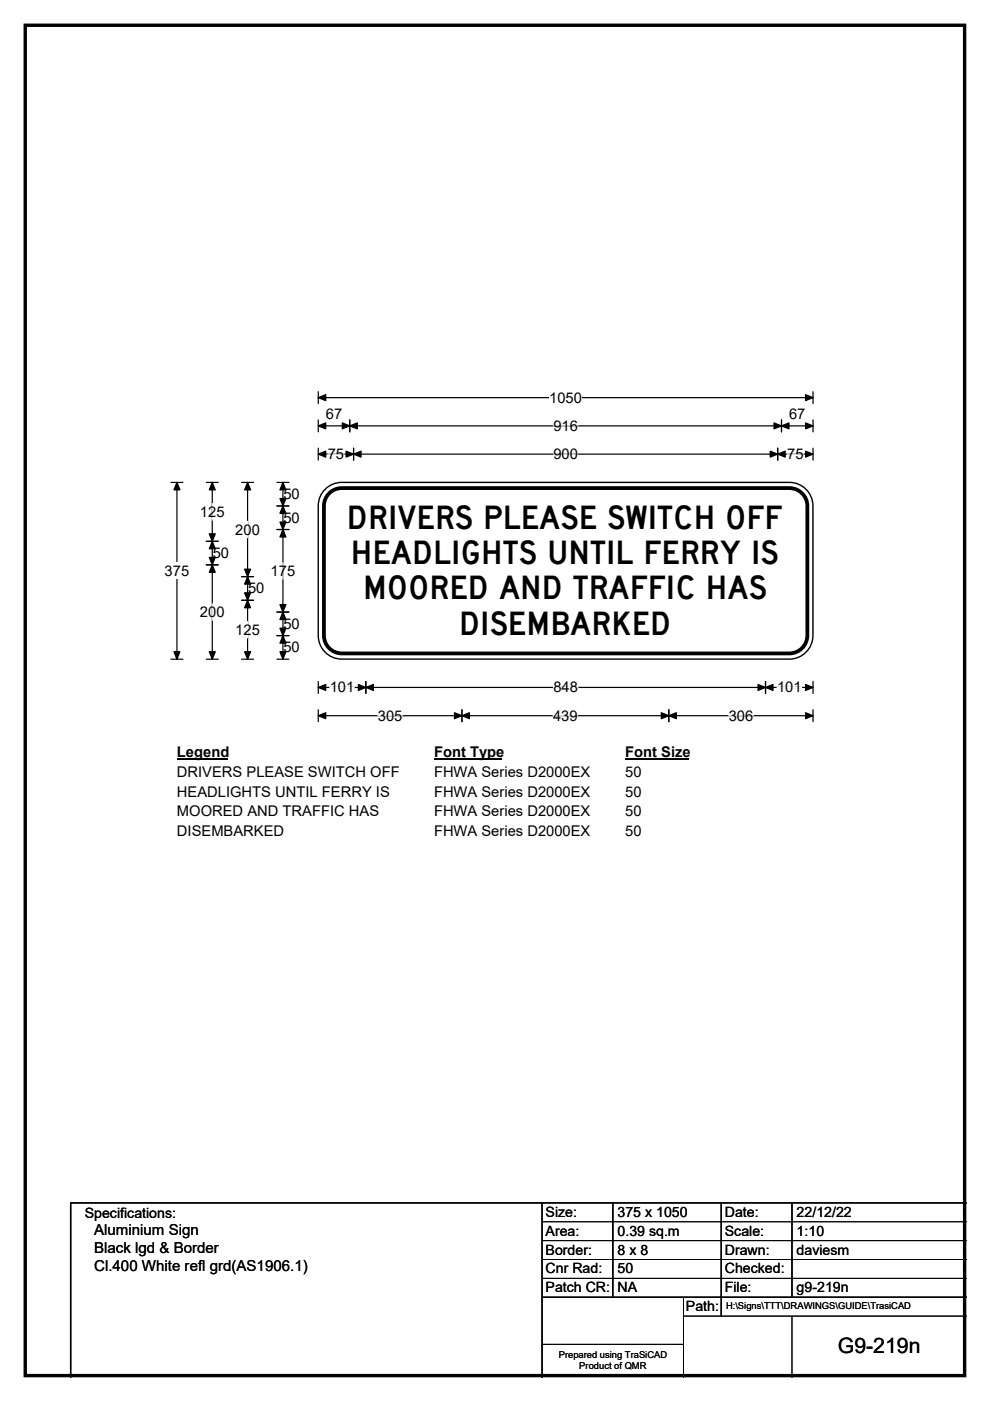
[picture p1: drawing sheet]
<svg xmlns="http://www.w3.org/2000/svg" width="210mm" height="297mm" viewBox="0 0 210 297" stroke-linecap="round" stroke-linejoin="round" font-family="sans-serif">
<path d="M5.4 5.4h199.2v286.3h-199.2z" fill="none" stroke="#000" stroke-width=".72"/>
<path d="M67.5 84.3h104.9M67.5 83v2.6M172.4 83v2.6" fill="none" stroke="#000" stroke-width=".25"/>
<path d="M67.5 84.3l1.6-.6v1.2zM170.9 83.7l1.5 .6-1.5 .6z" fill="#000" stroke="#000" stroke-width=".25"/>
<path d="M116.5 82.6h6.9v3.5h-6.9z" fill="#fff"/>
<g fill="none" stroke="#000" stroke-width=".25">
<path d="M67.5 90.3h104.9M67.5 89v2.6M67.5 95v2.6M67.5 96.3h104.9M74.2 89v2.6M75 95v2.6M165 95v2.6M165.8 89v2.6M172.4 89v2.6M172.4 95v2.6M36.3 102.3h2.5M37.5 102.3v37.5"/>
<path d="M36.3 139.8h2.5M67.5 144.5v2.5M67.5 150.5v2.5M67.5 145.8h104.9M67.5 151.7h104.9M77.6 144.5v2.5M98 150.5v2.5M141.9 150.5v2.5M162.4 144.5v2.5M172.4 144.5v2.5M172.4 150.5v2.5"/>
</g>
<g fill="#000" stroke="#000" stroke-width=".25">
<path d="M67.5 90.3l1.6-.6v1.2zM67.5 96.3l1.6-.6v1.2zM74.2 90.3l1.6-.6v1.2zM72.6 89.7l1.6 .6-1.6 .6zM75 96.3l1.6-.6v1.2zM73.4 95.7l1.6 .6-1.6 .6zM163.4 95.7l1.6 .6-1.6 .6zM165 96.3l1.5-.6v1.2zM164.2 89.7l1.6 .6-1.6 .6zM165.8 90.3l1.5-.6v1.2zM170.9 89.7l1.5 .6-1.5 .6zM170.9 95.7l1.5 .6-1.5 .6z"/>
<path d="M37.5 102.3l.7 1.6h-1.3zM36.9 138.2h1.3l-.7 1.6zM67.5 145.8l1.6-.7v1.3zM67.5 151.7l1.6-.6v1.3zM77.6 145.8l1.6-.7v1.3zM76 145.1l1.6 .7-1.6 .6zM98 151.7l1.6-.6v1.3zM96.4 151.1l1.6 .6-1.6 .7zM140.3 151.1l1.6 .6-1.6 .7zM141.9 151.7l1.5-.6v1.3zM160.8 145.1l1.6 .7-1.6 .6zM162.4 145.8l1.6-.7v1.3z"/>
<path d="M170.9 145.1l1.5 .7-1.5 .6zM170.9 151.1l1.5 .6-1.5 .7z"/>
</g>
<path d="M69.5 96.3h3.5M117.4 90.3h5.2M117.4 96.3h5.2M167 96.3h3.4M69.9 145.8h5.2M80.1 151.7h5.2M117.3 151.7h5.2M117.4 145.8h5.2M154.6 151.7h5.2M164.8 145.8h5.2" fill="none" stroke="#fff" stroke-width=".25"/>
<path d="M34.9 119.3h5.2v3.5h-5.2z" fill="#fff"/>
<g fill="none" stroke="#000" stroke-width=".25">
<path d="M43.8 114.8h2.5M43.8 119.8h2.5M43.8 102.3h2.5M45 102.3v37.5M51.2 102.3h2.6M52.5 102.3v37.5M58.7 102.3h2.6M58.7 107.3h2.6M58.7 112.3h2.6M60 102.3v37.5M43.8 139.8h2.5M51.2 139.8h2.6"/>
<path d="M51.2 122.3h2.6M51.2 127.3h2.6M58.7 139.8h2.6M58.7 129.8h2.6M58.7 134.8h2.6"/>
</g>
<g fill="#000" stroke="#000" stroke-width=".25">
<path d="M45 114.8l.7 1.6h-1.3zM44.4 118.2h1.3l-.7 1.6zM45 102.3l.7 1.6h-1.3zM44.4 113.2h1.3l-.7 1.6zM45 119.8l.7 1.5h-1.3zM52.5 102.3l.6 1.6h-1.2zM60 107.3l.6 1.6h-1.2zM59.4 110.7h1.2l-.6 1.6zM60 102.3l.6 1.6h-1.2zM59.4 105.7h1.2l-.6 1.6zM60 112.3l.6 1.6h-1.2zM44.4 138.2h1.3l-.7 1.6z"/>
<path d="M52.5 122.3l.6 1.5h-1.2zM51.9 125.7h1.2l-.6 1.6zM51.9 120.7h1.2l-.6 1.6zM52.5 127.3l.6 1.6h-1.2zM51.9 138.2h1.2l-.6 1.6zM59.4 128.2h1.2l-.6 1.6zM60 129.8l.6 1.6h-1.2zM59.4 133.2h1.2l-.6 1.6zM60 134.8l.6 1.6h-1.2zM59.4 138.2h1.2l-.6 1.6z"/>
</g>
<path d="M45 106.8v3.5M52.5 110.5v3.5M60 119.3v3.5M45 128v3.5M52.5 131.8v3.5" fill="none" stroke="#fff" stroke-width=".25"/>
<path d="M37.5 157.7h10.8v3.5h-10.8z" fill="#fff"/>
<path d="M37.5 161h10.8" fill="none" stroke="#000" stroke-width=".32"/>
<path d="M92.1 157.7h14.4v3.5h-14.4z" fill="#fff"/>
<path d="M92.1 161h14.4" fill="none" stroke="#000" stroke-width=".32"/>
<path d="M132.6 157.7h13.5v3.5h-13.5z" fill="#fff"/>
<path d="M132.6 161h13.5" fill="none" stroke="#000" stroke-width=".32"/>
<g fill="#fff">
<path d="M37.5 161.9h47.1v3.5h-47.1z"/>
<path d="M92.1 161.9h33v3.5h-33z"/>
<path d="M132.6 161.9h3.5v3.5h-3.5z"/>
<path d="M37.5 166.1h44.9v3.5h-44.9z"/>
<path d="M92.1 166.1h33v3.5h-33z"/>
<path d="M132.6 166.1h3.5v3.5h-3.5z"/>
<path d="M37.5 170.3h42.7v3.5h-42.7z"/>
<path d="M92.1 170.3h33v3.5h-33z"/>
<path d="M132.6 170.3h3.5v3.5h-3.5z"/>
<path d="M37.5 174.5h22.7v3.5h-22.7z"/>
<path d="M92.1 174.5h33v3.5h-33z"/>
<path d="M132.6 174.5h3.5v3.5h-3.5z"/>
</g>
<path d="M68.7 104a5 5 0 0 1 3.8-1.7h94.9a5 5 0 0 1 5 5v27.4a5 5 0 0 1-5 5h-94.9a5 5 0 0 1-5-5v-27.4a5 5 0 0 1 1.2-3.3z" fill-rule="evenodd" fill="#fff" stroke="#fff" stroke-width=".21"/>
<path d="M69.8 104.6a3.8 3.8 0 0 1 2.7-1.1h94.9a3.8 3.8 0 0 1 3.8 3.8v27.4a3.8 3.8 0 0 1-3.8 3.8h-94.9a3.8 3.8 0 0 1-3.8-3.8v-27.4a3.8 3.8 0 0 1 1.1-2.7z" fill="none" stroke="#000" stroke-width=".8"/>
<path d="M68.7 104a5 5 0 0 1 3.8-1.7h94.9a5 5 0 0 1 5 5v27.4a5 5 0 0 1-5 5h-94.9a5 5 0 0 1-5-5v-27.4a5 5 0 0 1 1.2-3.3zM115 255v37M130 255v20M153 255v24M168 255v20M205 255h-190v37M115 275h90" fill="none" stroke="#000" stroke-width=".3"/>
<path d="M115 259h90M115 263h90M115 267h90M115 271h90M145 279h60M145 275v17M168 279v13M115 285h30" fill="none" stroke="#000" stroke-width=".21"/>
<g font-size="6.9">
<text x="73.6" y="112.1">DRIVERS PLEASE SWITCH OFF</text>
<text x="74.4" y="119.6">HEADLIGHTS UNTIL FERRY IS</text>
<text x="77" y="127.1">MOORED AND TRAFFIC HAS</text>
<text x="97.4" y="134.6">DISEMBARKED</text>
</g>
<text font-size="4.5" x="177.7" y="286.9">G9-219n</text>
<g font-size="3.2">
<text x="20" y="261.9">Aluminium Sign</text>
<text x="20" y="265.7">Black lgd &amp; Border</text>
<text x="20" y="269.6">Cl.400 White refl grd(AS1906.1)</text>
</g>
<g font-size="3.1">
<text x="69.1" y="88.9">67</text>
<text x="116.5" y="85.4">1050</text>
<text x="167.4" y="88.9">67</text>
<text x="117.4" y="91.4">916</text>
<text x="69.5" y="97.3">75</text>
<text x="117.4" y="97.3">900</text>
<text x="167" y="97.3">75</text>
<text x="60.1" y="105.8">50</text>
<text x="42.4" y="109.6">125</text>
<text x="49.9" y="113.3">200</text>
<text x="60.1" y="110.8">50</text>
<text x="45.1" y="118.3">50</text>
<text x="34.9" y="122.1">375</text>
<text x="52.6" y="125.8">50</text>
<text x="57.4" y="122.1">175</text>
<text x="42.4" y="130.8">200</text>
<text x="49.9" y="134.6">125</text>
<text x="60.1" y="133.3">50</text>
<text x="60.1" y="138.3">50</text>
<text x="69.9" y="146.8">101</text>
<text x="117.4" y="146.8">848</text>
<text x="164.8" y="146.8">101</text>
<text x="80.1" y="152.8">305</text>
<text x="117.3" y="152.8">439</text>
<text x="154.6" y="152.8">306</text>
<text x="37.5" y="160.5">Legend</text>
<text x="92.1" y="160.5">Font Type</text>
<text x="132.6" y="160.5">Font Size</text>
<text x="37.5" y="164.7">DRIVERS PLEASE SWITCH OFF</text>
<text x="92.1" y="164.7">FHWA Series D2000EX</text>
<text x="132.6" y="164.7">50</text>
<text x="37.5" y="168.9">HEADLIGHTS UNTIL FERRY IS</text>
<text x="37.5" y="173.1">MOORED AND TRAFFIC HAS</text>
<text x="92.1" y="168.9">FHWA Series D2000EX</text>
<text x="92.1" y="173.1">FHWA Series D2000EX</text>
<text x="132.6" y="168.9">50</text>
<text x="132.6" y="173.1">50</text>
<text x="37.5" y="177.3">DISEMBARKED</text>
<text x="92.1" y="177.3">FHWA Series D2000EX</text>
<text x="132.6" y="177.3">50</text>
</g>
<g font-size="3">
<text x="115.7" y="258">Size:</text>
<text x="131" y="258">375 x 1050</text>
<text x="153.7" y="258">Date:</text>
<text x="169" y="258">22/12/22</text>
<text x="18" y="258.2">Specifications:</text>
<text x="115.7" y="262">Area:</text>
<text x="131" y="262">0.39 sq.m</text>
<text x="153.7" y="262">Scale:</text>
<text x="169" y="262">1:10</text>
<text x="115.7" y="266">Border:</text>
<text x="115.7" y="270">Cnr Rad:</text>
<text x="131" y="266">8 x 8</text>
<text x="131" y="270">50</text>
<text x="153.7" y="266">Drawn:</text>
<text x="153.7" y="270">Checked:</text>
<text x="169" y="266">daviesm</text>
<text x="115.7" y="274">Patch CR:</text>
<text x="131" y="274">NA</text>
<text x="153.7" y="274">File:</text>
<text x="169" y="274">g9-219n</text>
<text x="145.5" y="278">Path:</text>
</g>
<g font-size="2">
<text x="154" y="277.6">H:\Signs\TTT\DRAWINGS\GUIDE\TrasiCAD</text>
<text x="118.5" y="287.8">Prepared using TraSiCAD</text>
<text x="122.9" y="290.2">Product of QMR</text>
</g>
</svg>
